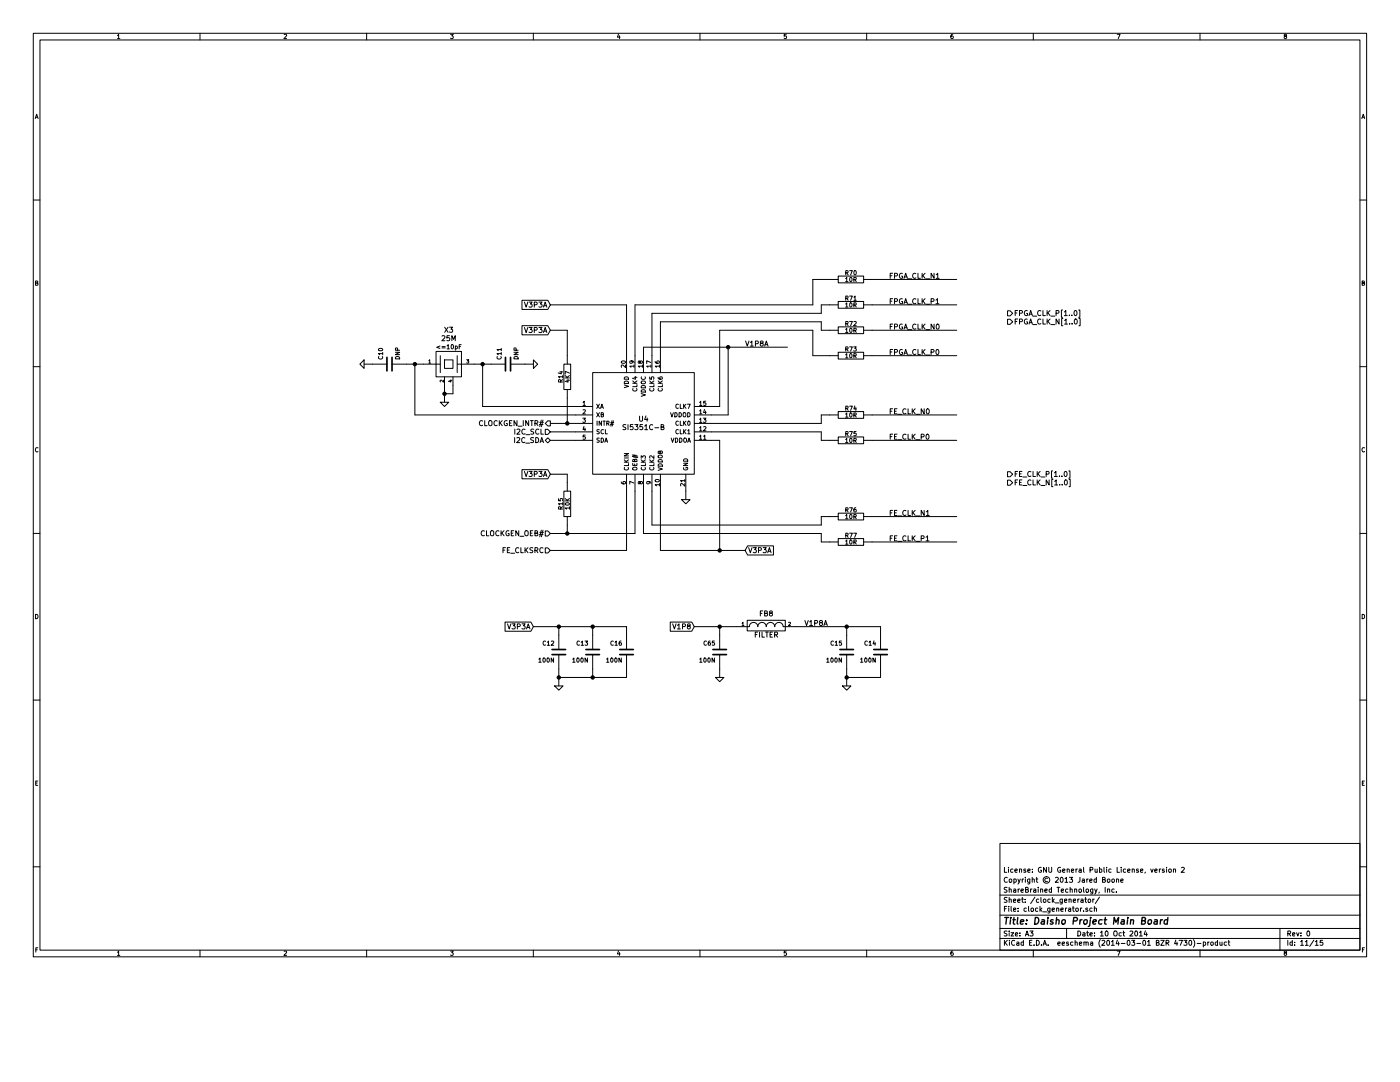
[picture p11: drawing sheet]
EESchema Schematic File Version 2
LIBS:power
LIBS:device
LIBS:transistors
LIBS:conn
LIBS:linear
LIBS:regul
LIBS:contrib
LIBS:ddr2_sdram_sodimm
LIBS:ep4ce30f29
LIBS:tusb1310a
LIBS:samtec_qth-090-d
LIBS:mic5207-bm5
LIBS:quartzcms4_ground
LIBS:lpc11u1x
LIBS:gsg-microusb
LIBS:pnp_sot23
LIBS:si5351c-b
LIBS:usb3_micro_ab
LIBS:usb3_esd_son50-10
LIBS:tps2065c-2
LIBS:tps2113a
LIBS:tps54218
LIBS:hirose_dm3d
LIBS:gsg-ip4220cz6
LIBS:tps27081a
LIBS:74lvc2t45
LIBS:tps62420
LIBS:hole
LIBS:inv1
LIBS:barrel_jack
LIBS:main_board-cache
EELAYER 24 0
EELAYER END
$Descr A3 16535 11693
encoding utf-8
Sheet 11 15
Title "Daisho Project Main Board"
Date "10 Oct 2014"
Rev "0"
Comp "ShareBrained Technology, Inc."
Comment1 "Copyright © 2013 Jared Boone"
Comment2 "License: GNU General Public License, version 2"
Comment3 ""
Comment4 ""
$EndDescr
$Comp
L FILTER FB8
U 1 1
P 9050 7400
F 0 "FB8" H 9050 7550 60  0000 C CNN
F 1 "FILTER" H 9050 7300 60  0000 C CNN
F 2 "" H 9050 7400 60  0001 C CNN
F 3 "" H 9050 7400 60  0001 C CNN
F 4 "Murata" H 9050 7400 60  0001 C CNN "Manufacturer"
F 5 "BLM21PG221SN1D" H 9050 7400 60  0001 C CNN "Part Number"
F 6 "FERRITE CHIP 220 OHM 2000MA 0805" H 9050 7400 60  0001 C CNN "Description"
	1    9050 7400
	1    0    0    -1  
$EndComp
Connection ~ 8500 7400
Wire Wire Line
	8500 7500 8500 7400
Wire Wire Line
	6300 7400 7400 7400
Wire Wire Line
	8200 7400 8700 7400
Wire Wire Line
	6500 3900 6700 3900
Wire Wire Line
	10300 6400 11300 6400
Wire Wire Line
	9800 6400 9700 6400
Wire Wire Line
	9700 6400 9700 6300
Wire Wire Line
	9700 6300 7600 6300
Wire Wire Line
	10300 5200 11300 5200
Wire Wire Line
	9800 4900 9700 4900
Wire Wire Line
	9700 4900 9700 5000
Wire Wire Line
	9700 5000 8400 5000
Wire Wire Line
	11300 4200 10300 4200
Wire Wire Line
	11300 3600 10300 3600
Wire Wire Line
	9600 3900 8500 3900
Wire Wire Line
	9600 3900 9600 4200
Wire Wire Line
	9600 4200 9800 4200
Wire Wire Line
	9600 3600 7500 3600
Wire Wire Line
	9600 3600 9600 3300
Wire Wire Line
	9600 3300 9800 3300
Connection ~ 10000 8000
Wire Wire Line
	10000 8000 10400 8000
Connection ~ 6600 8000
Wire Wire Line
	7000 7900 7000 8000
Connection ~ 6600 7400
Wire Wire Line
	7000 7500 7000 7400
Connection ~ 8600 4100
Wire Wire Line
	9300 4100 7600 4100
Wire Wire Line
	8600 4100 8600 4900
Connection ~ 8500 6500
Wire Wire Line
	8800 6500 7800 6500
Wire Wire Line
	7600 6300 7600 5800
Connection ~ 6700 6300
Wire Wire Line
	6700 6200 6700 6300
Wire Wire Line
	6500 6300 7500 6300
Wire Wire Line
	7500 6300 7500 5800
Wire Wire Line
	7800 4200 7800 3800
Wire Wire Line
	7500 3600 7500 4200
Wire Wire Line
	7800 6500 7800 5800
Wire Wire Line
	10000 7900 10000 8100
Wire Wire Line
	10000 7500 10000 7400
Wire Wire Line
	6600 7400 6600 7500
Wire Wire Line
	6700 3900 6700 4200
Wire Wire Line
	6700 4700 6700 5000
Wire Wire Line
	6500 5200 6800 5200
Connection ~ 5250 4650
Wire Wire Line
	5250 4750 5250 4550
Wire Wire Line
	6200 4300 6300 4300
Connection ~ 4900 4300
Wire Wire Line
	5000 4300 4800 4300
Wire Wire Line
	4900 4300 4900 4900
Wire Wire Line
	4900 4900 6800 4900
Wire Wire Line
	8100 5800 8100 5900
Wire Wire Line
	5700 4300 5700 4800
Wire Wire Line
	5700 4800 6800 4800
Wire Wire Line
	4300 4300 4400 4300
Wire Wire Line
	5600 4300 5800 4300
Connection ~ 5700 4300
Wire Wire Line
	5350 4550 5350 4650
Wire Wire Line
	5350 4650 5250 4650
Wire Wire Line
	6500 5100 6800 5100
Wire Wire Line
	7400 5800 7400 6500
Wire Wire Line
	6800 5000 6500 5000
Connection ~ 6700 5000
Wire Wire Line
	6600 8100 6600 7900
Wire Wire Line
	10400 7500 10400 7400
Wire Wire Line
	10400 8000 10400 7900
Wire Wire Line
	8600 4900 8400 4900
Wire Wire Line
	8400 5200 8500 5200
Wire Wire Line
	8500 5200 8500 6500
Wire Wire Line
	7700 4200 7700 3700
Wire Wire Line
	6500 5600 6700 5600
Wire Wire Line
	6700 5600 6700 5700
Wire Wire Line
	7700 5800 7700 6200
Wire Wire Line
	8400 4800 8500 4800
Wire Wire Line
	8500 4800 8500 3900
Wire Wire Line
	7600 4100 7600 4200
Wire Wire Line
	7400 7400 7400 7500
Connection ~ 7000 7400
Wire Wire Line
	6600 8000 7400 8000
Wire Wire Line
	7400 8000 7400 7900
Connection ~ 7000 8000
Connection ~ 10000 7400
Wire Wire Line
	9800 3600 9700 3600
Wire Wire Line
	9700 3600 9700 3700
Wire Wire Line
	9700 3700 7700 3700
Wire Wire Line
	9800 3900 9700 3900
Wire Wire Line
	9700 3900 9700 3800
Wire Wire Line
	9700 3800 7800 3800
Wire Wire Line
	10300 3300 11300 3300
Wire Wire Line
	11300 3900 10300 3900
Wire Wire Line
	9800 5200 9700 5200
Wire Wire Line
	9700 5200 9700 5100
Wire Wire Line
	9700 5100 8400 5100
Wire Wire Line
	10300 4900 11300 4900
Wire Wire Line
	9800 6100 9700 6100
Wire Wire Line
	9700 6100 9700 6200
Wire Wire Line
	9700 6200 7700 6200
Wire Wire Line
	10300 6100 11300 6100
Wire Wire Line
	7400 6500 6500 6500
Wire Wire Line
	7400 4200 7400 3600
Wire Wire Line
	7400 3600 6500 3600
Wire Wire Line
	10400 7400 9400 7400
Wire Wire Line
	8500 8000 8500 7900
$Comp
L GND #PWR0110
U 1 1
P 8500 8000
F 0 "#PWR0110" H 8500 8000 30  0001 C CNN
F 1 "GND" H 8500 7930 30  0001 C CNN
F 2 "" H 8500 8000 60  0001 C CNN
F 3 "" H 8500 8000 60  0001 C CNN
	1    8500 8000
	1    0    0    -1  
$EndComp
$Comp
L C C65
U 1 1
P 8500 7700
F 0 "C65" H 8550 7800 50  0000 L CNN
F 1 "100N" H 8550 7600 50  0000 L CNN
F 2 "" H 8500 7700 60  0001 C CNN
F 3 "" H 8500 7700 60  0001 C CNN
F 4 "Murata" H 8500 7700 60  0001 C CNN "Manufacturer"
F 5 "GRM155R61A104KA01D" H 8500 7700 60  0001 C CNN "Part Number"
	1    8500 7700
	-1   0    0    -1  
$EndComp
Text GLabel 6500 3600 0    60   Input ~ 0
V3P3A
Text GLabel 8800 6500 2    60   Input ~ 0
V3P3A
Text Label 9500 7400 0    60   ~ 0
V1P8A
Text Label 8800 4100 0    60   ~ 0
V1P8A
$Comp
L R R77
U 1 1
P 10050 6400
F 0 "R77" V 10130 6400 50  0000 C CNN
F 1 "10R" V 10050 6400 50  0000 C CNN
F 2 "" H 10050 6400 60  0001 C CNN
F 3 "" H 10050 6400 60  0001 C CNN
F 4 "Stackpole" V 10050 6400 60  0001 C CNN "Manufacturer"
F 5 "RMCF0402JT10R0" V 10050 6400 60  0001 C CNN "Part Number"
	1    10050 6400
	0    -1   -1   0   
$EndComp
$Comp
L R R76
U 1 1
P 10050 6100
F 0 "R76" V 10130 6100 50  0000 C CNN
F 1 "10R" V 10050 6100 50  0000 C CNN
F 2 "" H 10050 6100 60  0001 C CNN
F 3 "" H 10050 6100 60  0001 C CNN
F 4 "Stackpole" V 10050 6100 60  0001 C CNN "Manufacturer"
F 5 "RMCF0402JT10R0" V 10050 6100 60  0001 C CNN "Part Number"
	1    10050 6100
	0    -1   -1   0   
$EndComp
$Comp
L R R74
U 1 1
P 10050 4900
F 0 "R74" V 10130 4900 50  0000 C CNN
F 1 "10R" V 10050 4900 50  0000 C CNN
F 2 "" H 10050 4900 60  0001 C CNN
F 3 "" H 10050 4900 60  0001 C CNN
F 4 "Stackpole" V 10050 4900 60  0001 C CNN "Manufacturer"
F 5 "RMCF0402JT10R0" V 10050 4900 60  0001 C CNN "Part Number"
	1    10050 4900
	0    -1   -1   0   
$EndComp
$Comp
L R R75
U 1 1
P 10050 5200
F 0 "R75" V 10130 5200 50  0000 C CNN
F 1 "10R" V 10050 5200 50  0000 C CNN
F 2 "" H 10050 5200 60  0001 C CNN
F 3 "" H 10050 5200 60  0001 C CNN
F 4 "Stackpole" V 10050 5200 60  0001 C CNN "Manufacturer"
F 5 "RMCF0402JT10R0" V 10050 5200 60  0001 C CNN "Part Number"
	1    10050 5200
	0    -1   -1   0   
$EndComp
$Comp
L R R71
U 1 1
P 10050 3600
F 0 "R71" V 10130 3600 50  0000 C CNN
F 1 "10R" V 10050 3600 50  0000 C CNN
F 2 "" H 10050 3600 60  0001 C CNN
F 3 "" H 10050 3600 60  0001 C CNN
F 4 "Stackpole" V 10050 3600 60  0001 C CNN "Manufacturer"
F 5 "RMCF0402JT10R0" V 10050 3600 60  0001 C CNN "Part Number"
	1    10050 3600
	0    -1   -1   0   
$EndComp
$Comp
L R R73
U 1 1
P 10050 4200
F 0 "R73" V 10130 4200 50  0000 C CNN
F 1 "10R" V 10050 4200 50  0000 C CNN
F 2 "" H 10050 4200 60  0001 C CNN
F 3 "" H 10050 4200 60  0001 C CNN
F 4 "Stackpole" V 10050 4200 60  0001 C CNN "Manufacturer"
F 5 "RMCF0402JT10R0" V 10050 4200 60  0001 C CNN "Part Number"
	1    10050 4200
	0    -1   -1   0   
$EndComp
$Comp
L R R70
U 1 1
P 10050 3300
F 0 "R70" V 10130 3300 50  0000 C CNN
F 1 "10R" V 10050 3300 50  0000 C CNN
F 2 "" H 10050 3300 60  0001 C CNN
F 3 "" H 10050 3300 60  0001 C CNN
F 4 "Stackpole" V 10050 3300 60  0001 C CNN "Manufacturer"
F 5 "RMCF0402JT10R0" V 10050 3300 60  0001 C CNN "Part Number"
	1    10050 3300
	0    -1   -1   0   
$EndComp
$Comp
L R R72
U 1 1
P 10050 3900
F 0 "R72" V 10130 3900 50  0000 C CNN
F 1 "10R" V 10050 3900 50  0000 C CNN
F 2 "" H 10050 3900 60  0001 C CNN
F 3 "" H 10050 3900 60  0001 C CNN
F 4 "Stackpole" V 10050 3900 60  0001 C CNN "Manufacturer"
F 5 "RMCF0402JT10R0" V 10050 3900 60  0001 C CNN "Part Number"
	1    10050 3900
	0    -1   -1   0   
$EndComp
Text Label 10500 3300 0    60   ~ 0
FPGA_CLK_N1
Text Label 10500 3600 0    60   ~ 0
FPGA_CLK_P1
Text Label 10500 3900 0    60   ~ 0
FPGA_CLK_N0
Text Label 10500 4200 0    60   ~ 0
FPGA_CLK_P0
Text Label 10500 6100 0    60   ~ 0
FE_CLK_N1
Text Label 10500 6400 0    60   ~ 0
FE_CLK_P1
Text Label 10500 4900 0    60   ~ 0
FE_CLK_N0
Text Label 10500 5200 0    60   ~ 0
FE_CLK_P0
Text GLabel 6500 5600 0    60   Input ~ 0
V3P3A
Text GLabel 6500 3900 0    60   Input ~ 0
V3P3A
Text GLabel 8200 7400 0    60   Input ~ 0
V1P8
Text GLabel 6300 7400 0    60   Input ~ 0
V3P3A
Text HLabel 11900 3800 2    60   Output ~ 0
FPGA_CLK_N[1..0]
Text HLabel 11900 3700 2    60   Output ~ 0
FPGA_CLK_P[1..0]
$Comp
L R R15
U 1 1
P 6700 5950
F 0 "R15" V 6780 5950 50  0000 C CNN
F 1 "10K" V 6700 5950 50  0000 C CNN
F 2 "" H 6700 5950 60  0001 C CNN
F 3 "" H 6700 5950 60  0001 C CNN
F 4 "Stackpole" V 6700 5950 60  0001 C CNN "Manufacturer"
F 5 "RMCF0402JT10K0" V 6700 5950 60  0001 C CNN "Part Number"
	1    6700 5950
	-1   0    0    -1  
$EndComp
Text HLabel 6500 6300 0    60   Input ~ 0
CLOCKGEN_OEB#
$Comp
L GND #PWR0111
U 1 1
P 10000 8100
F 0 "#PWR0111" H 10000 8100 30  0001 C CNN
F 1 "GND" H 10000 8030 30  0001 C CNN
F 2 "" H 10000 8100 60  0001 C CNN
F 3 "" H 10000 8100 60  0001 C CNN
	1    10000 8100
	1    0    0    -1  
$EndComp
$Comp
L C C16
U 1 1
P 7400 7700
F 0 "C16" H 7450 7800 50  0000 L CNN
F 1 "100N" H 7450 7600 50  0000 L CNN
F 2 "" H 7400 7700 60  0001 C CNN
F 3 "" H 7400 7700 60  0001 C CNN
F 4 "Murata" H 7400 7700 60  0001 C CNN "Manufacturer"
F 5 "GRM155R61A104KA01D" H 7400 7700 60  0001 C CNN "Part Number"
	1    7400 7700
	-1   0    0    -1  
$EndComp
$Comp
L C C15
U 1 1
P 10000 7700
F 0 "C15" H 10050 7800 50  0000 L CNN
F 1 "100N" H 10050 7600 50  0000 L CNN
F 2 "" H 10000 7700 60  0001 C CNN
F 3 "" H 10000 7700 60  0001 C CNN
F 4 "Murata" H 10000 7700 60  0001 C CNN "Manufacturer"
F 5 "GRM155R61A104KA01D" H 10000 7700 60  0001 C CNN "Part Number"
	1    10000 7700
	-1   0    0    -1  
$EndComp
$Comp
L C C14
U 1 1
P 10400 7700
F 0 "C14" H 10450 7800 50  0000 L CNN
F 1 "100N" H 10450 7600 50  0000 L CNN
F 2 "" H 10400 7700 60  0001 C CNN
F 3 "" H 10400 7700 60  0001 C CNN
F 4 "Murata" H 10400 7700 60  0001 C CNN "Manufacturer"
F 5 "GRM155R61A104KA01D" H 10400 7700 60  0001 C CNN "Part Number"
	1    10400 7700
	-1   0    0    -1  
$EndComp
$Comp
L C C13
U 1 1
P 7000 7700
F 0 "C13" H 7050 7800 50  0000 L CNN
F 1 "100N" H 7050 7600 50  0000 L CNN
F 2 "" H 7000 7700 60  0001 C CNN
F 3 "" H 7000 7700 60  0001 C CNN
F 4 "Murata" H 7000 7700 60  0001 C CNN "Manufacturer"
F 5 "GRM155R61A104KA01D" H 7000 7700 60  0001 C CNN "Part Number"
	1    7000 7700
	-1   0    0    -1  
$EndComp
$Comp
L GND #PWR0112
U 1 1
P 6600 8100
F 0 "#PWR0112" H 6600 8100 30  0001 C CNN
F 1 "GND" H 6600 8030 30  0001 C CNN
F 2 "" H 6600 8100 60  0001 C CNN
F 3 "" H 6600 8100 60  0001 C CNN
	1    6600 8100
	1    0    0    -1  
$EndComp
$Comp
L C C12
U 1 1
P 6600 7700
F 0 "C12" H 6650 7800 50  0000 L CNN
F 1 "100N" H 6650 7600 50  0000 L CNN
F 2 "" H 6600 7700 60  0001 C CNN
F 3 "" H 6600 7700 60  0001 C CNN
F 4 "Murata" H 6600 7700 60  0001 C CNN "Manufacturer"
F 5 "GRM155R61A104KA01D" H 6600 7700 60  0001 C CNN "Part Number"
	1    6600 7700
	-1   0    0    -1  
$EndComp
Text HLabel 6500 5000 0    60   Output ~ 0
CLOCKGEN_INTR#
$Comp
L R R14
U 1 1
P 6700 4450
F 0 "R14" V 6780 4450 50  0000 C CNN
F 1 "4K7" V 6700 4450 50  0000 C CNN
F 2 "" H 6700 4450 60  0001 C CNN
F 3 "" H 6700 4450 60  0001 C CNN
F 4 "Stackpole" V 6700 4450 60  0001 C CNN "Manufacturer"
F 5 "RMCF0402JT4K70" V 6700 4450 60  0001 C CNN "Part Number"
	1    6700 4450
	-1   0    0    -1  
$EndComp
$Comp
L GND #PWR0113
U 1 1
P 5250 4750
F 0 "#PWR0113" H 5250 4750 30  0001 C CNN
F 1 "GND" H 5250 4680 30  0001 C CNN
F 2 "" H 5250 4750 60  0001 C CNN
F 3 "" H 5250 4750 60  0001 C CNN
	1    5250 4750
	1    0    0    -1  
$EndComp
$Comp
L GND #PWR0114
U 1 1
P 4300 4300
F 0 "#PWR0114" H 4300 4300 30  0001 C CNN
F 1 "GND" H 4300 4230 30  0001 C CNN
F 2 "" H 4300 4300 60  0001 C CNN
F 3 "" H 4300 4300 60  0001 C CNN
	1    4300 4300
	0    1    1    0   
$EndComp
$Comp
L GND #PWR0115
U 1 1
P 6300 4300
F 0 "#PWR0115" H 6300 4300 30  0001 C CNN
F 1 "GND" H 6300 4230 30  0001 C CNN
F 2 "" H 6300 4300 60  0001 C CNN
F 3 "" H 6300 4300 60  0001 C CNN
	1    6300 4300
	0    -1   -1   0   
$EndComp
$Comp
L C C11
U 1 1
P 6000 4300
F 0 "C11" H 6050 4400 50  0000 L CNN
F 1 "DNP" H 6050 4200 50  0000 L CNN
F 2 "" H 6000 4300 60  0001 C CNN
F 3 "" H 6000 4300 60  0001 C CNN
	1    6000 4300
	0    -1   -1   0   
$EndComp
$Comp
L C C10
U 1 1
P 4600 4300
F 0 "C10" H 4650 4400 50  0000 L CNN
F 1 "DNP" H 4650 4200 50  0000 L CNN
F 2 "" H 4600 4300 60  0001 C CNN
F 3 "" H 4600 4300 60  0001 C CNN
	1    4600 4300
	0    -1   -1   0   
$EndComp
$Comp
L QUARTZCMS4_GROUND X3
U 1 1
P 5300 4300
F 0 "X3" H 5300 4700 60  0000 C CNN
F 1 "25M" H 5300 4600 60  0000 C CNN
F 2 "" H 5300 4300 60  0001 C CNN
F 3 "" H 5300 4300 60  0001 C CNN
F 4 "ECS" H 5300 4300 60  0001 C CNN "Manufacturer"
F 5 "ECS-250-8-30B-CKM" H 5300 4300 60  0001 C CNN "Part Number"
F 6 "<=10pF" H 5300 4500 50  0000 C CNN "CL"
	1    5300 4300
	1    0    0    -1  
$EndComp
$Comp
L GND #PWR0116
U 1 1
P 8100 5900
F 0 "#PWR0116" H 8100 5900 30  0001 C CNN
F 1 "GND" H 8100 5830 30  0001 C CNN
F 2 "" H 8100 5900 60  0001 C CNN
F 3 "" H 8100 5900 60  0001 C CNN
	1    8100 5900
	1    0    0    -1  
$EndComp
$Comp
L SI5351C-B U4
U 1 1
P 7600 5000
F 0 "U4" H 7600 5050 60  0000 C CNN
F 1 "SI5351C-B" H 7600 4950 60  0000 C CNN
F 2 "" H 7600 5000 60  0001 C CNN
F 3 "" H 7600 5000 60  0001 C CNN
F 4 "Silicon Labs" H 7600 5000 60  0001 C CNN "Manufacturer"
F 5 "SI5351C-B-GM" H 7600 5000 60  0001 C CNN "Part Number"
	1    7600 5000
	1    0    0    -1  
$EndComp
Text HLabel 6500 5200 0    60   BiDi ~ 0
I2C_SDA
Text HLabel 6500 5100 0    60   Input ~ 0
I2C_SCL
Text HLabel 6500 6500 0    60   Input ~ 0
FE_CLKSRC
Text HLabel 11900 5700 2    60   Output ~ 0
FE_CLK_N[1..0]
Text HLabel 11900 5600 2    60   Output ~ 0
FE_CLK_P[1..0]
$EndSCHEMATC
